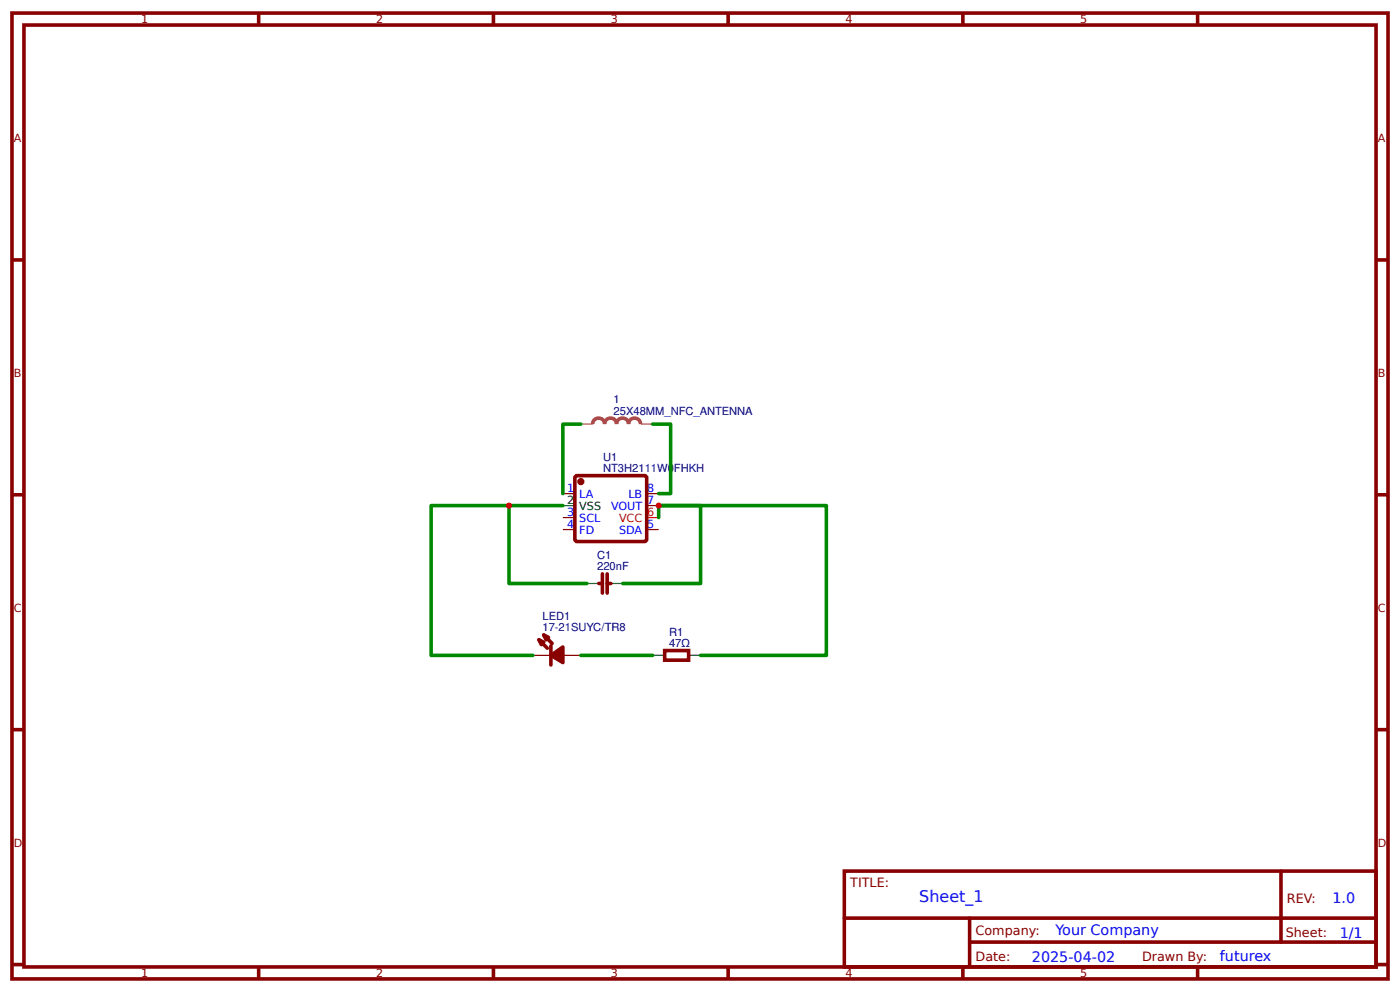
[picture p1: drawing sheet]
<svg xmlns="http://www.w3.org/2000/svg" width="309mm" height="219mm" viewBox="0 0 309 219" stroke-linecap="round" stroke-linejoin="round" font-family="sans-serif">
<g fill="none" stroke="#800" stroke-width=".79" stroke-linecap="butt">
<path d="M2.6 2.9h304.1v213.2h-304.1zM5.3 5.5h298.7v208h-298.7zM57.1 2.9v2.6M109 2.9v2.6M160.9 2.9v2.6M212.7 2.9v2.6M264.6 2.9v2.6M2.6 57.4h2.7M304 57.4h2.7M2.6 109.2h2.7M127.1 105.3l.4-.3 15.1 .1 .3 .4-.1 13.8-.5 .3-15-.1-.3-.5zM304 109.2h2.7"/>
<path d="M146.8 143.6h5.3v2.2h-5.3zM2.6 161.1h2.7M304 161.1h2.7M186.5 192.3h117.5v21.2h-117.5zM2.6 213h2.7M57.1 213.5v2.6M109 213.5v2.6M160.9 213.5v2.6M212.7 213.5v2.6M264.6 213.5v2.6M304 213h2.7"/>
</g>
<path d="M132.3 128.8h.8M133.1 126.7v4.2M134.1 126.7v4.2M134.1 128.8h.8M119.1 141.3l1.8 1.8M120.1 140.2l1.9 1.9M121.7 142.6v4.2M283 192.3v15.7M186.6 202.7h117.3M214.2 208h89.7M214.2 202.7v10.6" fill="none" stroke="#800" stroke-width=".79"/>
<path d="M124.4 109h2.6M124.4 116.9h2.6M124.4 114.3h2.6M142.9 109h2.6M142.9 111.6h2.6M142.9 116.9h2.6M117.7 144.7h4M124.4 144.7h3.9" fill="none" stroke="#800" stroke-width=".26"/>
<path d="M142.9 114.3h2.6" fill="none" stroke="#f00" stroke-width=".26"/>
<path d="M124.4 111.6h2.6M129.6 128.8h2.7M134.9 128.8h2.7M144.2 144.7h2.6M152.1 144.7h2.7" fill="none" stroke="#000" stroke-width=".26"/>
<g fill="#800" stroke="#800" stroke-width=".79" stroke-linecap="butt">
<path d="M119.1 141.3l1 .5-.5 .5z"/>
<path d="M120.1 140.2l1.1 .5-.6 .6z"/>
<path d="M121.7 144.7l2.7-1.9v3.5z"/>
<circle cx="128.3" cy="106.3" r=".4"/>
</g>
<path d="M130.9 93.6a1.32 1.32 0 0 1 1.4-1.3 1.32 1.32 0 0 1 1.3 1.3 1.32 1.32 0 0 1 1.3-1.3 1.32 1.32 0 0 1 1.3 1.3 1.32 1.32 0 0 1 1.3-1.3 1.32 1.32 0 0 1 1.4 1.3 1.32 1.32 0 0 1 1.3-1.3 1.32 1.32 0 0 1 1.3 1.3" fill="none" stroke="#a54b4b" stroke-width=".79" stroke-linecap="butt"/>
<path d="M128.3 93.6h2.6M141.6 93.6h2.6" fill="none" stroke="#a54b4b" stroke-width=".26"/>
<path d="M128.3 93.6h-3.9v15.4M144.2 93.6h4v15.4h-2.7M112.4 111.6h-17.2v33.1h22.5M124.4 111.6h-12v17.2h17.2M145.5 114.3v-2.7h9.3v17.2h-17.2M145.5 111.6h37.1v33.1h-27.8M128.3 144.7h15.9" fill="none" stroke="#080" stroke-width=".79"/>
<g fill="#c00">
<circle cx="145.5" cy="111.6" r=".66"/>
<circle cx="112.4" cy="111.6" r=".66"/>
</g>
<text font-size="3.5" fill="#00f" x="203.1" y="199.1">Sheet_1</text>
<g font-size="3.2" fill="#00f">
<text x="294.4" y="199.3">1.0</text>
<text x="233.2" y="206.4">Your Company</text>
<text x="296" y="207">1/1</text>
<text x="228" y="212.3">2025-04-02</text>
<text x="269.5" y="212.2">futurex</text>
</g>
<g font-size="2.8" fill="#800">
<text x="187.9" y="195.8">TITLE:</text>
<text x="284.3" y="199.3">REV:</text>
<text x="215.5" y="206.4">Company:</text>
<text x="284.1" y="206.9">Sheet:</text>
<text x="215.5" y="212.2">Date:</text>
<text x="252.3" y="212.2">Drawn By:</text>
</g>
<g font-size="2.5" fill="#800">
<text x="31.2" y="5.1">1</text>
<text x="83.1" y="5.1">2</text>
<text x="134.9" y="5.1">3</text>
<text x="186.8" y="5.1">4</text>
<text x="238.7" y="5.1">5</text>
<text x="3" y="31.5">A</text>
<text x="304.4" y="31.5">A</text>
<text x="3" y="83.3">B</text>
<text x="304.4" y="83.3">B</text>
<text x="3" y="135.2">C</text>
<text x="304.4" y="135.2">C</text>
<text x="3" y="187">D</text>
<text x="304.4" y="187">D</text>
<text x="31.2" y="215.7">1</text>
<text x="83.1" y="215.7">2</text>
<text x="134.9" y="215.7">3</text>
<text x="186.8" y="215.7">4</text>
<text x="238.7" y="215.7">5</text>
</g>
<g font-size="2.5" fill="#000080">
<text x="135.6" y="89">1</text>
<text x="135.6" y="91.5">25X48MM_NFC_ANTENNA</text>
<text x="133.3" y="101.7">U1</text>
<text x="133.3" y="104.2">NT3H2111W0FHKH</text>
<text x="131.9" y="125.9">220nF</text>
<text x="131.9" y="123.4">C1</text>
<text x="119.9" y="136.9">LED1</text>
<text x="119.9" y="139.4">17-21SUYC/TR8</text>
<text x="147.8" y="142.8">47Ω</text>
<text x="147.8" y="140.4">R1</text>
</g>
<g font-size="2.5">
<text x="125.3" y="111.4">2</text>
<text x="128" y="112.7">VSS</text>
</g>
<g font-size="2.5" fill="#00f">
<text x="125.3" y="108.7">1</text>
<text x="128" y="110">LA</text>
<text x="135" y="112.7">VOUT</text>
<text x="138.8" y="110">LB</text>
<text x="143" y="108.7">8</text>
<text x="143" y="111.4">7</text>
<text x="125.3" y="116.7">4</text>
<text x="125.3" y="114">3</text>
<text x="128" y="118">FD</text>
<text x="128" y="115.3">SCL</text>
<text x="136.8" y="118">SDA</text>
<text x="143" y="116.7">5</text>
</g>
<g font-size="2.5" fill="#f00">
<text x="136.8" y="115.3">VCC</text>
<text x="143" y="114">6</text>
</g>
</svg>
